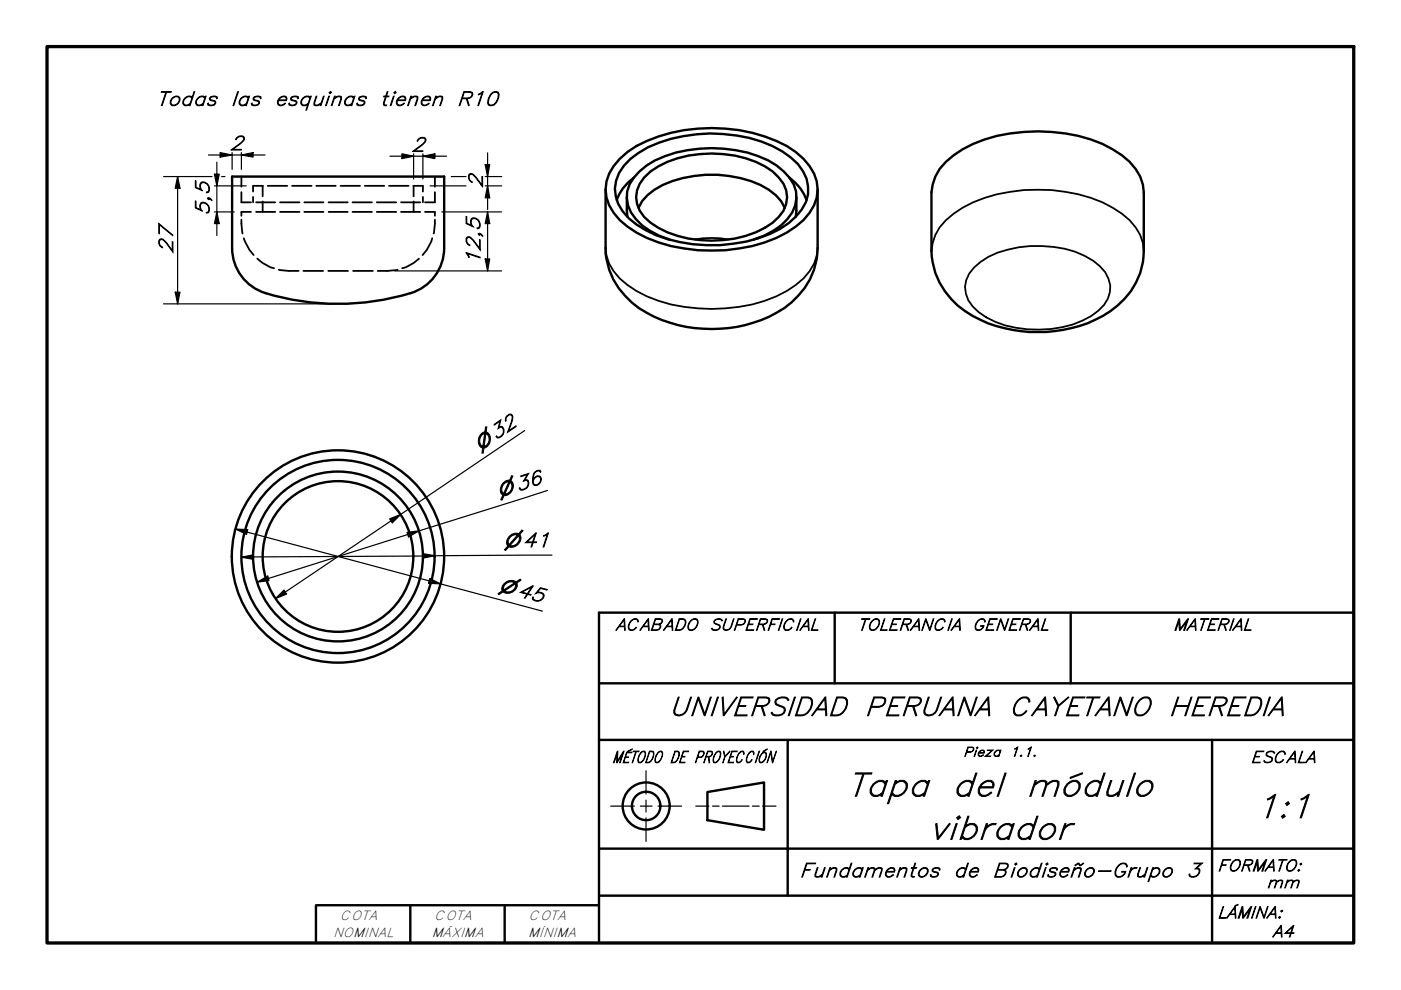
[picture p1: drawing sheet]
<svg xmlns="http://www.w3.org/2000/svg" width="297mm" height="210mm" viewBox="0 0 297 210" stroke-linecap="round" stroke-linejoin="round" font-family="sans-serif">
<!-- layer: Oculto (ISO) -->
<g fill="none" stroke="#000" stroke-width=".38">
<path d="M51.2 37.4v2.2M55.7 39.4v2.2M55.8 39.4h-2.1v1.2M56.8 39.4h4.1M61.9 39.4h4.1M67.1 39.4h4.1M72.2 39.4h4.1M77.3 39.4h4.2M82.5 39.4h4.1M87.6 39.4h2.1v1.2M87.7 39.4v2.2M92.2 37.4v2.2"/>
<path d="M51.2 46.6l.2 2.9M51.2 40.7v2.2h2M51.7 50.5l1.2 2.5 .9 1.1M53.2 44.9h-2v.9M53.7 41.8v1.1M54.3 44.9h4.1M54.3 42.9h4.1M54.5 54.8l1.1 .9 1.7 1 .8 .2M55.7 42.7v2.2M59.1 57.2l2.1 .2h2.1M59.4 44.9h4.1M59.4 42.9h4.1"/>
<path d="M64.3 57.4h4.2M64.5 44.9h4.1M64.5 42.9h4.1M69.6 57.4h4.2M69.7 44.9h4M69.7 42.9h4M74.7 44.9h4.2M74.7 42.9h4.2M74.9 57.4h4.2M79.9 44.9h4.1M79.9 42.9h4.1M84.3 57.2l-2.1 .2h-2.1"/>
<path d="M85 44.9h4.1M85 42.9h4.1M87.7 42.7v2.2M88.8 54.8l-1 .9-1.8 1-.7 .2M89.7 41.8v1.1M90.1 44.9h2.1v.9M91.6 50.5l-.2 .7-.9 1.8-.9 1.1M92.2 46.6l-.3 2.9M92.2 40.7v2.2h-2.1"/>
</g>
<!-- layer: Visible (ISO) -->
<g fill="none" stroke="#000" stroke-width=".51">
<path d="M131.4 33.7a25.3 25.3 0 0 1 13.6-6.1 34.8 34.8 0 0 1 21.8 3.4 13.1 13.1 0 0 1 6.4 7.5 9.4 9.4 0 0 1-4.5 9.5 28.9 28.9 0 0 1-14.9 5.1 35 35 0 0 1-18.9-3.8 12.6 12.6 0 0 1-6.3-7.4 8.6 8.6 0 0 1 2.8-8.2zM133.7 33.7a25.5 25.5 0 0 1 13.9-5.2 30.9 30.9 0 0 1 18.3 3.6 10.3 10.3 0 0 1 5.4 7.4 7.6 7.6 0 0 1-2.5 6.4 22.2 22.2 0 0 1-13.3 5.8 31.4 31.4 0 0 1-18.6-2.9 11.6 11.6 0 0 1-6.3-7.2 8 8 0 0 1 3.1-7.9zM134.4 37.6a10 10 0 0 0-3.7 4.8M136.6 37.6a18.2 18.2 0 0 1 11.8-4.9 22.8 22.8 0 0 1 15.4 3.7 7 7 0 0 1 3.1 5.4 6.8 6.8 0 0 1-3.1 5.4 23.7 23.7 0 0 1-20.2 2.8 16.1 16.1 0 0 1-7-4 6 6 0 0 1 0-8.4zM167.3 37.6a10 10 0 0 1 3.7 4.8M200.5 34.3a24.6 24.6 0 0 1 13.7-6 37.3 37.3 0 0 1 19.5 2.2 16.2 16.2 0 0 1 8 6.9l.6 1.8 .2 1.6v12.4a15.8 15.8 0 0 1-8.6 13.8 29.7 29.7 0 0 1-27.7 0 16.4 16.4 0 0 1-8.7-13.8v-12.4a9.7 9.7 0 0 1 3-6.5zM49.2 52.5v-15.1h45v15.1M49.2 52.6a10 10 0 0 0 7.1 9.6M94.2 52.6a10 10 0 0 1-7.1 9.6M128.4 40.2v12.3a15.5 15.5 0 0 0 7 12.8 29 29 0 0 0 30.9 0 15.5 15.5 0 0 0 7.1-12.8v-12.3M132.9 41.8l.1 4.1M135.4 44a9.9 9.9 0 0 1 5.1-4.8 24.9 24.9 0 0 1 22.5 1l1.5 1.2 1.1 1.2 .8 1.4"/>
<path d="M141.9 50.8a14.5 14.5 0 0 1-8.1-5.7 6.4 6.4 0 0 1 .6-7.4 14 14 0 0 1 6.6-4.6 29.2 29.2 0 0 1 21.9 .9 12.6 12.6 0 0 1 5.4 5.1 6.6 6.6 0 0 1-1.4 7.4 15.4 15.4 0 0 1-7.1 4.3M168.8 41.8l-.1 4.1M56.3 62.1a53.1 53.1 0 0 0 30.8 0"/>
<circle cx="71.7" cy="118" r="20.5"/>
<circle cx="71.7" cy="118" r="16"/>
<circle cx="71.7" cy="118" r="18"/>
<circle cx="71.7" cy="118" r="22.5"/>
</g>
<!-- layer: Visible fina (ISO) -->
<path d="M128.4 52.5a9.8 9.8 0 0 0 4.6 7.9 28.2 28.2 0 0 0 15 5 34.1 34.1 0 0 0 18.8-3.7 12.5 12.5 0 0 0 6.4-7.5l.2-1.7M147.3 50.8a20.8 20.8 0 0 1 7.2 0M197.5 53.2a10.1 10.1 0 0 1 4.7-7.9 28.9 28.9 0 0 1 14.9-5 36.7 36.7 0 0 1 16.6 2.6 16.2 16.2 0 0 1 8 6.9l.6 1.7 .2 1.7M206.5 56.7a14.2 14.2 0 0 1 7.2-3.8 25.1 25.1 0 0 1 16.3 1.4 9.6 9.6 0 0 1 5 4.8 5.8 5.8 0 0 1-2.1 6.8 19.4 19.4 0 0 1-12.6 4 19.9 19.9 0 0 1-12.8-3.7 6 6 0 0 1-1-9.5z" fill="none" stroke="#000" stroke-width=".38"/>
<!-- layer: Borde (ISO) -->
<path d="M10 9.9h277v190h-277z" fill="none" stroke="#000" stroke-width=".7"/>
<g fill="none" stroke="#000" stroke-width=".51">
<path d="M177 129.9v15M227 129.9v15M287 129.9h-160v70M127 156.9h160M127 144.9h160M167 156.9v33M257 156.9v43M127 179.9h160M150 167.9l12-2v10l-12-2zM87 191.9v8M107 191.9v8M127 191.9h-60v8"/>
<path d="M127 189.9h160"/>
<circle cx="137" cy="170.9" r="5"/>
<circle cx="137" cy="170.9" r="3"/>
</g>
<path d="M129.5 170.9h5M135.8 170.9h2.4M137 163.4v5M137 169.6v2.6M137 173.4v5M139.5 170.9h5M147.5 170.9h2.8M151.1 170.9h1.4M153.2 170.9h5.6M159.5 170.9h1.5M161.7 170.9h2.8" fill="none" stroke="#000" stroke-width=".25"/>
<!-- layer: Cota (ISO) -->
<g fill="none" stroke="#000" stroke-width=".25">
<path d="M34.7 37.4h10.3M37.7 37.4l.5 2.5h-1.1zM37.7 37.4v27M44.2 32.9h12M45.5 36.9h1l-.5 2.5zM45.5 39.4h6.7M46 34.4v15.5M46.7 32.4l2.5 .5-2.5 .4zM47 37.4h.7M49.2 32.4v3.5M51.2 32.9l2.5-.5v.9zM51.2 32.4v3.5"/>
<path d="M82.7 33.1h12M85.2 32.6l2.5 .5-2.5 .5zM87.7 32.6v5.3M89.7 33.1l2.5-.5v1zM89.7 32.6v5.3M91.2 39.4h7.6M95.7 37.4h3.1M102.9 34.9h.9l-.4 2.5zM102.9 37.4h3.5M102.9 39.4h3.5M103.4 39.4l.4 2.5h-.9zM103.4 32.4v12"/>
<path d="M45.5 44.9h4.2M46 44.9l.5 2.5h-1zM83.7 57.4h22.7M93.7 44.9h12.7M102.9 54.9h.9l-.4 2.5zM103.4 44.9l.4 2.5h-.9zM103.4 44.9v12.5M34.7 64.4h35.5M37.1 61.9h1.1l-.5 2.5zM111.3 91.3l-52.9 35.6M50 112.2l2.5 .1-.2 1zM50 112.2l65 17.4"/>
<path d="M51.2 118.1l2.5-.5v1zM82.6 110l2.4-.9-1.8 1.7zM86.3 112.9l2.5-.3-2.2 1.2zM89.7 117.4l2.5 .4-2.5 .5zM116.1 104l-61.6 19.4M117 117.7l-65.8 .4M54.5 123.4l2.3-1.3 .2 1zM60.2 125.1l.6 .9-2.4 .9zM91.1 122.7l2.3 1.1-2.5-.1z"/>
</g>
<g fill="#000">
<path d="M37.7 37.4l.5 2.5h-1.1z" fill-rule="evenodd"/>
<path d="M45.5 36.9h1l-.5 2.5z" fill-rule="evenodd"/>
<path d="M46.7 32.4l2.5 .5-2.5 .4z" fill-rule="evenodd"/>
<path d="M51.2 32.9l2.5-.5v.9z" fill-rule="evenodd"/>
<path d="M85.2 32.6l2.5 .5-2.5 .5z" fill-rule="evenodd"/>
<path d="M89.7 33.1l2.5-.5v1z" fill-rule="evenodd"/>
<path d="M102.9 34.9h.9l-.4 2.5z" fill-rule="evenodd"/>
<path d="M46 44.9l.5 2.5h-1z" fill-rule="evenodd"/>
<path d="M102.9 54.9h.9l-.4 2.5z" fill-rule="evenodd"/>
<path d="M103.4 44.9l.4 2.5h-.9z" fill-rule="evenodd"/>
<path d="M103.4 39.4l.4 2.5h-.9z" fill-rule="evenodd"/>
<path d="M37.1 61.9h1.1l-.5 2.5z" fill-rule="evenodd"/>
<path d="M50 112.2l2.5 .1-.2 1z" fill-rule="evenodd"/>
<path d="M51.2 118.1l2.5-.5v1z" fill-rule="evenodd"/>
<path d="M82.6 110l2.4-.9-1.8 1.7z" fill-rule="evenodd"/>
<path d="M86.3 112.9l2.5-.3-2.2 1.2z" fill-rule="evenodd"/>
<path d="M89.7 117.4l2.5 .4-2.5 .5z" fill-rule="evenodd"/>
<path d="M54.5 123.4l2.3-1.3 .2 1z" fill-rule="evenodd"/>
<path d="M60.2 125.1l.6 .9-2.4 .9z" fill-rule="evenodd"/>
<path d="M91.1 122.7l2.3 1.1-2.5-.1z" fill-rule="evenodd"/>
</g>
<g font-size="7">
<text x="179.6" y="168.8">Tapa</text>
<text x="201.8" y="168.8">del</text>
<text x="217.5" y="168.8">módulo</text>
<text x="266.1" y="173.4">1:1</text>
<text x="196.9" y="178">vibrador</text>
</g>
<text font-size="5.6" x="141.8" y="151.7">UNIVERSIDAD PERUANA CAYETANO HEREDIA</text>
<g font-size="4.2">
<text x="33.1" y="22.4">Todas</text>
<text x="48.9" y="22.4">las</text>
<text x="58.2" y="22.4">esquinas tienen R10</text>
<text x="48.7" y="31.8">2</text>
<text x="87.2" y="32.1">2</text>
<text x="102.3" y="39.9" transform="rotate(-90 102.3 39.9)">2</text>
<text x="44.4" y="45.8" transform="rotate(-90 44.4 45.8)">5,5</text>
<text x="36.6" y="53.8" transform="rotate(-90 36.6 53.8)">27</text>
<text x="101.8" y="56.2" transform="rotate(-90 101.8 56.2)">12,5</text>
<text x="169.5" y="186">Fundamentos</text>
<text x="202.1" y="186">de Biodiseño-Grupo 3</text>
</g>
<g font-size="4.1">
<text x="101.7" y="95.7" transform="rotate(-34 101.7 95.7)">⌀32</text>
<text x="105.9" y="105.4" transform="rotate(-18 105.9 105.4)">⌀36</text>
<text x="106.8" y="116">⌀41</text>
<text x="105.6" y="125.3" transform="rotate(15 105.6 125.3)">⌀45</text>
</g>
<g font-size="3.5">
<text x="130.5" y="133.6">ACABADO</text>
<text x="150.3" y="133.6">SUPERFICIAL</text>
<text x="181.8" y="133.6">TOLERANCIA</text>
<text x="206.1" y="133.6">GENERAL</text>
<text x="248.7" y="133.6">MATERIAL</text>
<text x="129.8" y="161.7">MÉTODO DE PROYECCIÓN</text>
<text x="265.1" y="161.7">ESCALA</text>
<text x="258.1" y="184.7">FORMATO:</text>
<text x="268.5" y="188.2">mm</text>
<text x="258.1" y="194.7">LÁMINA:</text>
<text x="269.7" y="198.7">A4</text>
</g>
<g font-size="2.8">
<text x="204.2" y="160.4">Pieza 1.1.</text>
<text x="72.1" y="195.1">COTA</text>
<text x="92.1" y="195.1">COTA</text>
<text x="112.1" y="195.1">COTA</text>
<text x="70.6" y="198.7">NOMINAL</text>
<text x="91.6" y="198.7">MÁXIMA</text>
<text x="112" y="198.7">MÍNIMA</text>
</g>
</svg>
